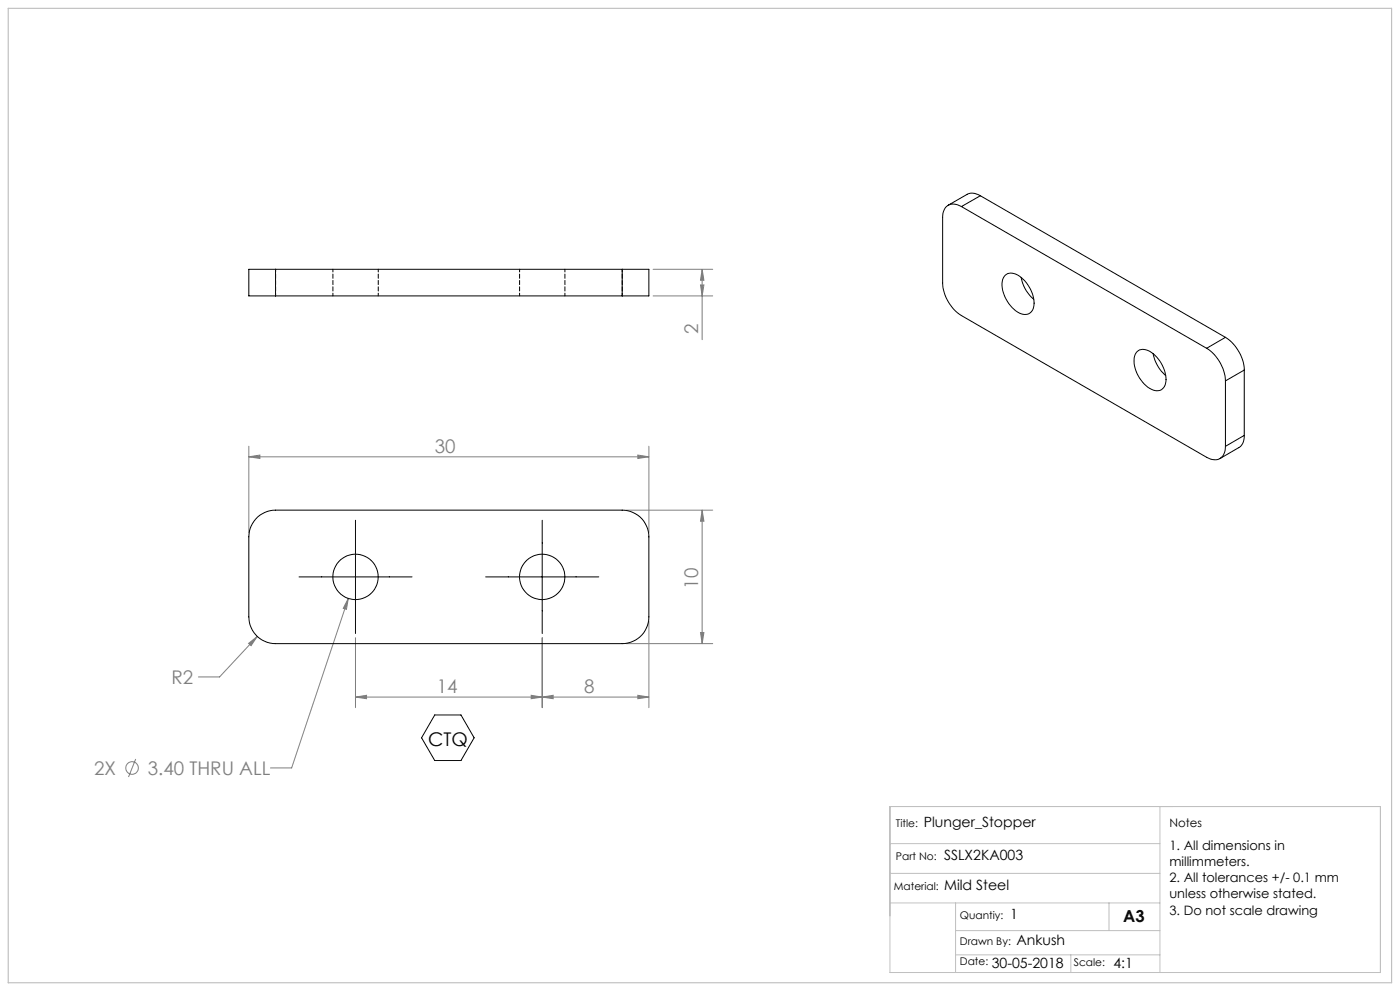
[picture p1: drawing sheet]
<svg xmlns="http://www.w3.org/2000/svg" width="420mm" height="297mm" viewBox="0 0 420 297" stroke-linecap="round" stroke-linejoin="round" font-family="sans-serif">
<g fill="none" stroke="#808080" stroke-width=".3">
<path d="M195.9 88.7h17.9M195.9 80.7h17.9M210.1 85.4h1.1l-.6 3.3zM210.6 80.7l.6 3.3h-1.1zM210.6 80.7v21.1M74.6 136.9l3.4-.5v1zM74.6 133.7v25.9M74.6 136.9h120.1M191.3 136.4l3.4 .5-3.4 .5zM194.7 133.7v25.9M187.9 152.9h25.9M210.6 152.9l.6 3.3h-1.1z"/>
<path d="M210.6 152.9v40M104.5 179.3l-.6 3.3-.9-.3zM104.5 179.3l-17 50.8h-6.4M74.6 192.8l2.6-2.1-1.9 2.8zM77.2 190.7l-11.3 12.2h-6.4M106.6 191.1v21M162.7 191.1v21M187.9 192.9h25.9M194.7 186.2v25.9M210.1 189.6h1.1l-.6 3.3zM106.6 208.9l3.4-.5v1zM106.6 208.9h88.1"/>
<path d="M159.3 208.4l3.4 .5-3.4 .5zM162.7 208.9l3.2-.5v1zM191.3 208.4l3.4 .5-3.4 .5zM40.7 227.5l-2.1 5.4"/>
<circle cx="39.6" cy="230.2" r="1.9"/>
</g>
<path d="M106.6 155.9v34M162.7 155.9v34M89.7 172.9h33.9M145.7 172.9h33.9M130.4 214.3h7.9l3.9 6.8-3.9 6.8h-7.9l-3.9-6.8z" fill="none" stroke="#000" stroke-width=".3"/>
<path d="M267 252.8h81M267 241.7h147.1v49.8h-147.1zM348 241.7v49.8M267 261.8h81M267 270.6h81M286.7 270.6v20.9M286.7 278.9h61.3M332.7 270.6v8.3M286.7 286.2h61.3M321.2 286.2v5.3" fill="none" stroke="#c0c0c0" stroke-width=".3"/>
<path d="M2.5 2.5h415v292h-415z" fill="none" stroke="#c0c0c0" stroke-width=".35"/>
<g fill="#808080">
<path d="M74.6 136.9l3.4-.5v1zM191.3 136.4l3.4 .5-3.4 .5zM106.6 208.9l3.4-.5v1zM159.3 208.4l3.4 .5-3.4 .5zM74.6 192.8l.7 .7 1.9-2.8zM104.5 179.3l-1.5 3 .9 .3zM162.7 208.9l3.2-.5v1zM191.3 208.4l3.4 .5-3.4 .5z"/>
<path d="M210.1 85.4h1.1l-.6 3.3zM210.6 80.7l.6 3.3h-1.1z"/>
<path d="M210.6 152.9l.6 3.3h-1.1zM210.1 189.6h1.1l-.6 3.3z"/>
</g>
<g fill="none" stroke="#000" stroke-width=".3">
<path d="M294.1 58.7a3.9 3.9 0 0 0-4-.4l-5.7 3.2M294.1 58.7l-5.7 3.2M294.1 58.7l73.5 42.4M288.4 61.9a3.5 3.5 0 0 0-4-.4 3.5 3.5 0 0 0-1.6 3.7v19.6a12.5 12.5 0 0 0 5.6 9.8l73.6 42.5a3.5 3.5 0 0 0 4 .3 3.5 3.5 0 0 0 1.6-3.6M288.4 61.9l73.6 42.5M82.7 80.7h-8.1v8h8.1M82.7 80.7v8M82.7 80.7h104M82.7 88.7h104M186.7 80.7h8v8h-8M186.7 80.7v8M301.5 82.5a3.6 3.6 0 0 1 4.9 .6 9.8 9.8 0 0 1 3.6 9.4 2.87 2.87 0 0 1-4.7 1 10.1 10.1 0 0 1-4.5-9.7z"/>
<path d="M306.4 83.1a10.9 10.9 0 0 0 3.7 6.6M341.1 105.4a3.6 3.6 0 0 1 4.9 .6 9.9 9.9 0 0 1 3.5 9.4 2.83 2.83 0 0 1-4.6 1 9.6 9.6 0 0 1-4.3-10.2zM345.9 106a11.4 11.4 0 0 0 3.8 6.5M362 104.4a12.4 12.4 0 0 1 5.6 9.8M367.6 101.1a12.6 12.6 0 0 1 5.7 9.8M367.6 101.1l-5.6 3.3M367.6 114.2v19.6M373.3 110.9l-5.7 3.3M373.3 110.9v19.6M373.3 130.5a3.7 3.7 0 0 1-1.7 3.7l-5.6 3.2M373.3 130.5l-5.7 3.3M77.3 154.9l2.9-1.6 2.5-.4h104a8 8 0 0 1 8 8v24a8 8 0 0 1-8 8h-104a8 8 0 0 1-8.1-8v-24a8.3 8.3 0 0 1 2.7-6z"/>
<circle cx="106.7" cy="172.9" r="6.8"/>
<circle cx="162.7" cy="172.9" r="6.8"/>
</g>
<path d="M82.7 88.7v-8M99.9 80.7v8M113.5 88.7v-8M155.9 80.7v8M169.5 88.7v-8M186.7 80.7v8" fill="none" stroke="#000" stroke-width=".3" stroke-dasharray="1.3 .6" stroke-dashoffset=".4"/>
<g font-size="5.6" fill="#808080">
<text x="209.5" y="100.2" transform="rotate(-90 209.5 100.2)">2</text>
<text x="130.5" y="135.7">30</text>
<text x="209.5" y="176.4" transform="rotate(-90 209.5 176.4)">10</text>
<text x="51.4" y="205">R2</text>
<text x="131" y="207.7">14</text>
<text x="175.3" y="207.7">8</text>
<text x="28.2" y="232.3">2X</text>
<text x="44.3" y="232.3">3.40 THRU ALL</text>
</g>
<text font-size="5.6" x="128.5" y="223.6">CTQ</text>
<text font-size="4.9" x="337" y="276.5">A3</text>
<g font-size="4.2">
<text x="277.1" y="247.9">Plunger_Stopper</text>
<text x="283.2" y="257.7">SSLX2KA003</text>
<text x="283.2" y="266.8">Mild Steel</text>
<text x="303" y="275.3">1</text>
<text x="304.9" y="283.2">Ankush</text>
<text x="297.6" y="290.1">30-05-2018</text>
<text x="334" y="290.2">4:1</text>
</g>
<g font-size="3.9">
<text x="350.8" y="254.6">1. All dimensions in</text>
<text x="350.8" y="259.5">millimmeters.</text>
<text x="350.8" y="264.4">2. All tolerances +/- 0.1 mm</text>
<text x="350.8" y="269.3">unless otherwise stated.</text>
<text x="350.8" y="274.2">3. Do not scale drawing</text>
</g>
<text font-size="3.5" x="350.8" y="247.9">Notes</text>
<g font-size="3.2">
<text x="268.8" y="247.9">Title:</text>
<text x="268.8" y="257.7">Part No:</text>
<text x="268.1" y="266.8">Material:</text>
<text x="288" y="275.3">Quantiy:</text>
<text x="288" y="283.2">Drawn By:</text>
<text x="288" y="289.3">Date:</text>
<text x="322.2" y="289.5">Scale:</text>
</g>
</svg>
